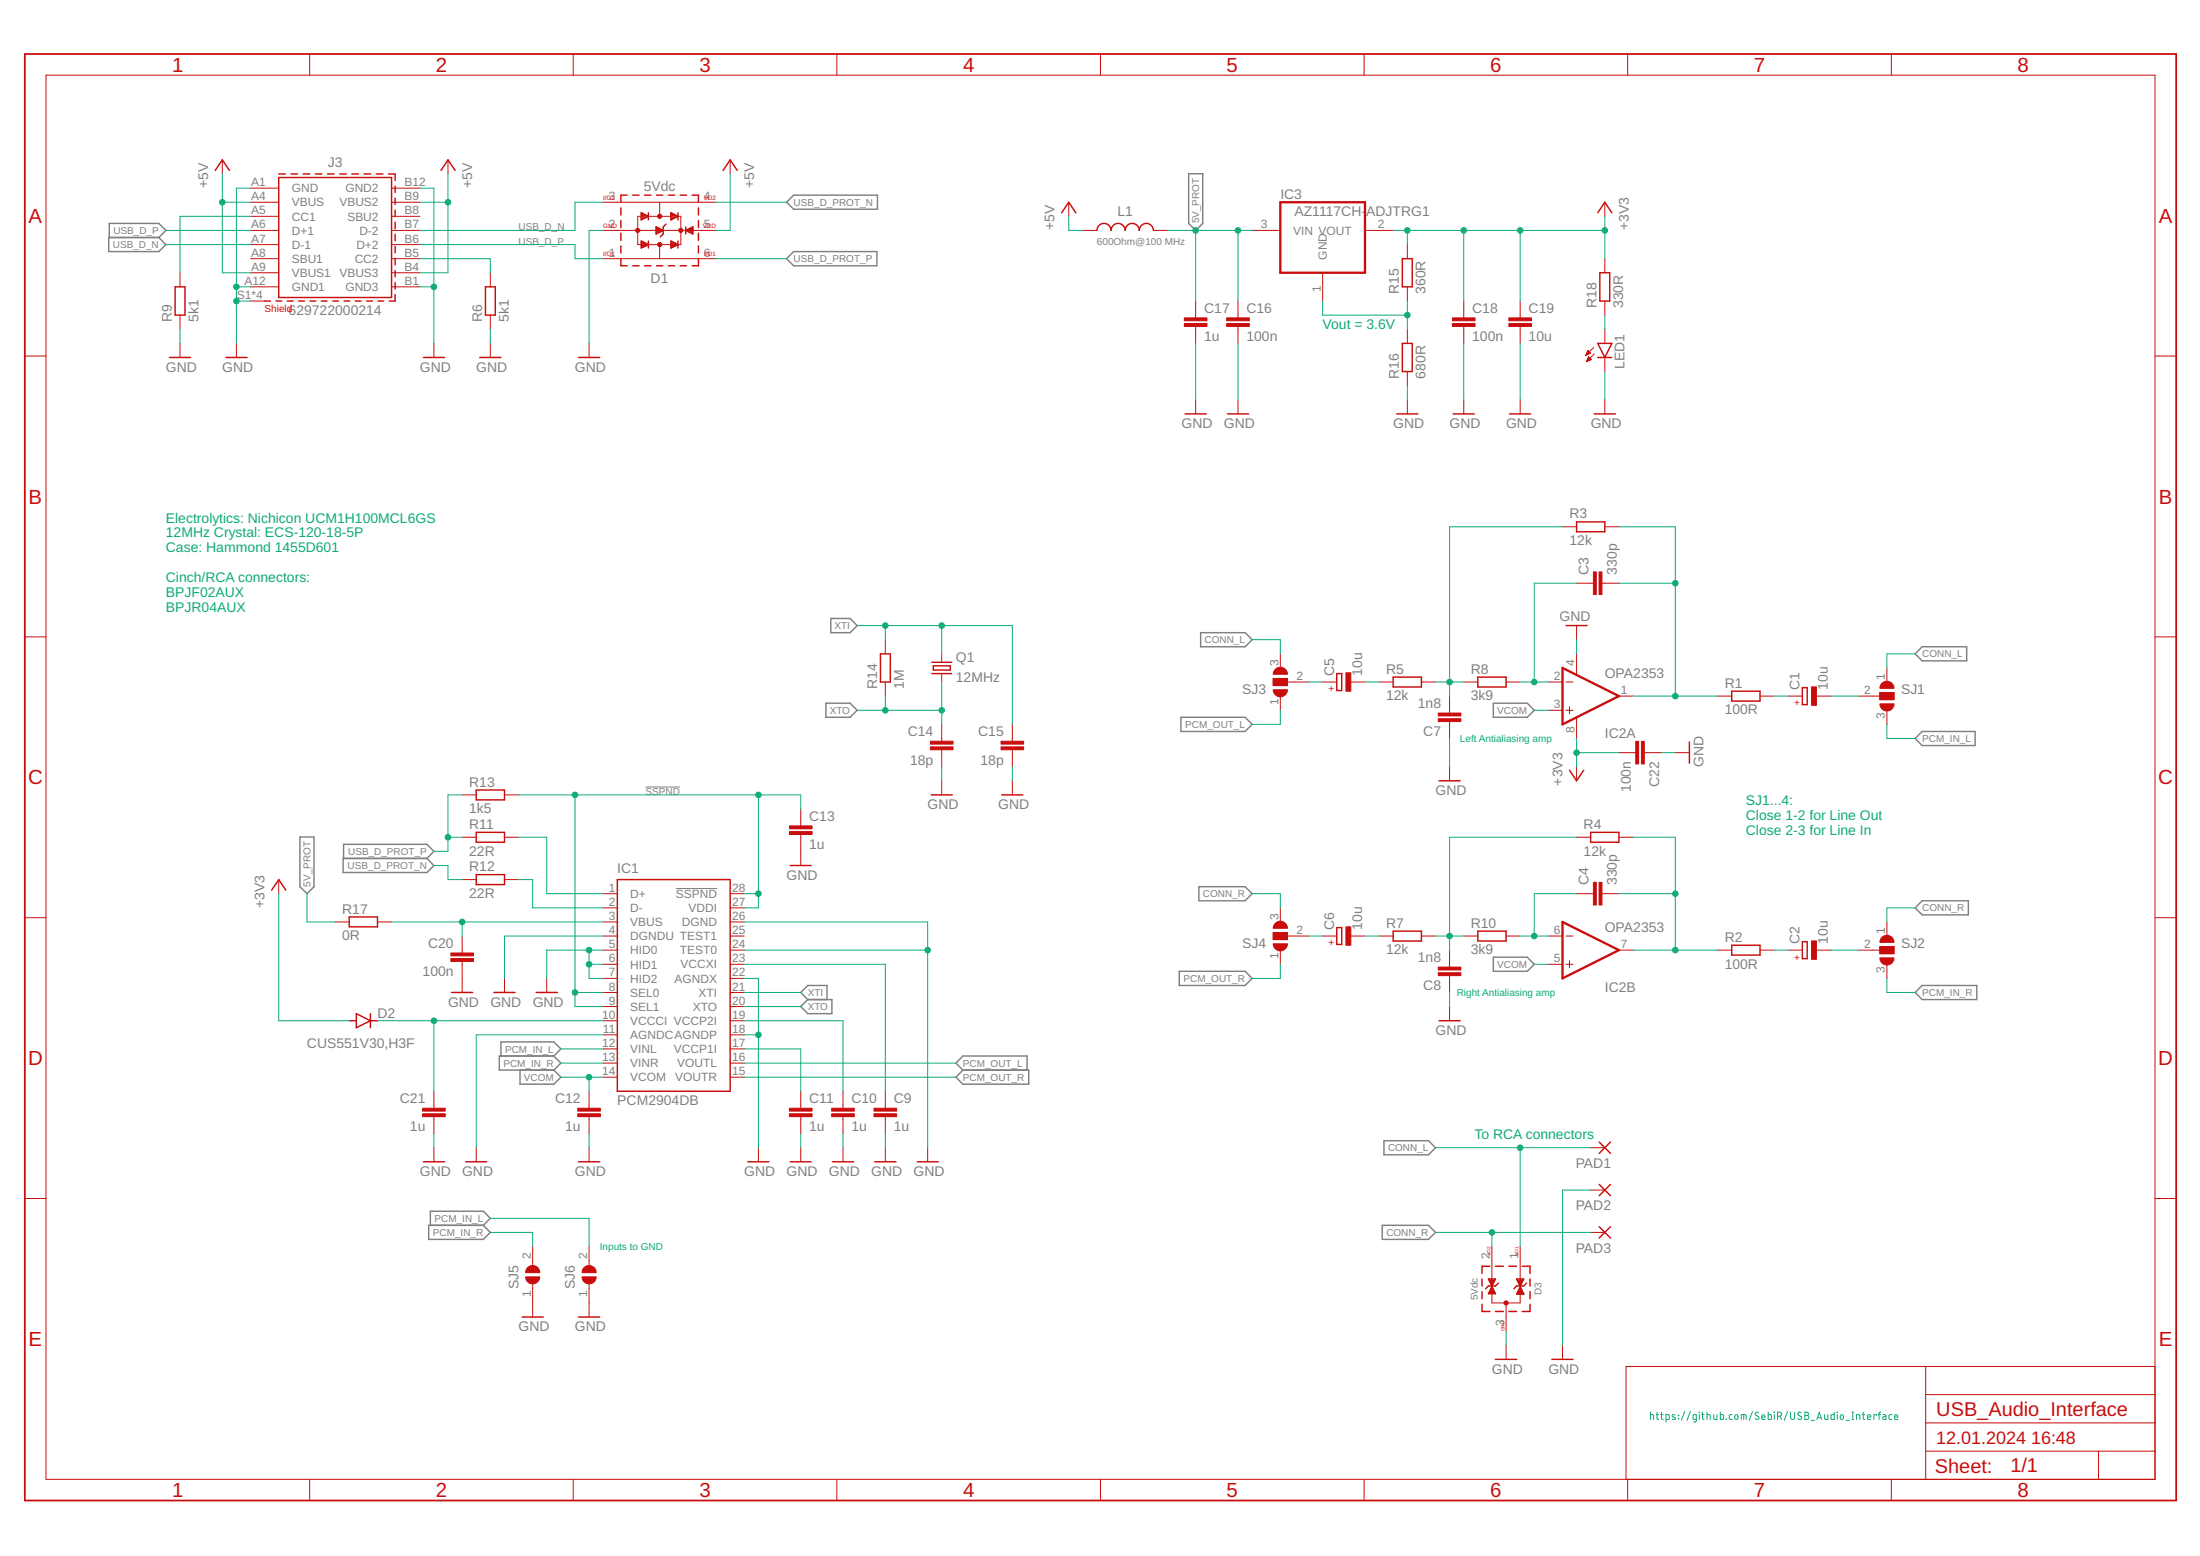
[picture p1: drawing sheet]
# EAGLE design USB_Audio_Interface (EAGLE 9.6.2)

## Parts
C1  10u  CPOL-EUUD-4X5,8  [UD-4X5,8_NICHICON]
C2  10u  CPOL-EUUD-4X5,8  [UD-4X5,8_NICHICON]
C3  330p  C-EUC0603  [C0603]
C4  330p  C-EUC0603  [C0603]
C5  10u  CPOL-EUUD-4X5,8  [UD-4X5,8_NICHICON]
C6  10u  CPOL-EUUD-4X5,8  [UD-4X5,8_NICHICON]
C7  1n8  C-EUC0603  [C0603]
C8  1n8  C-EUC0603  [C0603]
C9  1u  C-EUC0603  [C0603]
C10  1u  C-EUC0603  [C0603]
C11  1u  C-EUC0603  [C0603]
C12  1u  C-EUC0603  [C0603]
C13  1u  C-EUC0603  [C0603]
C14  18p  C-EUC0603  [C0603]
C15  18p  C-EUC0603  [C0603]
C16  100n  C-EUC0603  [C0603]
C17  1u  C-EUC0603  [C0603]
C18  100n  C-EUC0603  [C0603]
C19  10u  C-EUC0603  [C0603]
C20  100n  C-EUC0603  [C0603]
C21  1u  C-EUC0603  [C0603]
C22  100n  C-EUC0603  [C0603]
D1  82400102 5V  WE-TVS-HS_SOT23-6L_82400102  [WE-TVS_SOT23-6L]
D2  CUS551V30,H3F  DIODE-SOD323-R  [SOD323-R]
D3  824022 5V  WE-TVS_SOT23-3L_824022  [WE-TVS_SOT23-3L]
IC1  PCM2904DB  [SSOP28DB]
IC2  OPA2353  OPA2340U  [SO08]
IC3  AZ1117CH-ADJTRG1  REG1117  [SOT223]
J3  629722000214  [629722000214]
L1  742792651  WE-CBF_0603_742792651_HC  [WE-CBF_0603_W2.6]
LED1  LEDMICRO-SIDELED  [MICRO-SIDELED]
PAD1  2,15/1,0  [2,15/1,0]
PAD2  2,15/1,0  [2,15/1,0]
PAD3  2,15/1,0  [2,15/1,0]
Q1  12MHz  CRYSTALHC49UP  [HC49UP]
R1  100R  R-EU_R0603  [R0603]
R2  100R  R-EU_R0603  [R0603]
R3  12k  R-EU_R0603  [R0603]
R4  12k  R-EU_R0603  [R0603]
R5  12k  R-EU_R0603  [R0603]
R6  5k1  R-EU_R0603  [R0603]
R7  12k  R-EU_R0603  [R0603]
R8  3k9  R-EU_R0603  [R0603]
R9  5k1  R-EU_R0603  [R0603]
R10  3k9  R-EU_R0603  [R0603]
R11  22R  R-EU_R0603  [R0603]
R12  22R  R-EU_R0603  [R0603]
R13  1k5  R-EU_R0603  [R0603]
R14  1M  R-EU_R0603  [R0603]
R15  360R  R-EU_R0603  [R0603]
R16  680R  R-EU_R0603  [R0603]
R17  0R  R-EU_R0603  [R0603]
R18  330R  R-EU_R0603  [R0603]
SJ1  SJ2W  [SJ_2]
SJ2  SJ2W  [SJ_2]
SJ3  SJ2W  [SJ_2]
SJ4  SJ2W  [SJ_2]
SJ5  SJ  [SJ]
SJ6  SJ  [SJ]

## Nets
5V_PROT: C16.1 C17.1 IC3.3(VIN) L1.2 R17.1
!SSPND: C13.1 IC1.8(SEL0) IC1.9(SEL1) IC1.27(VDDI) IC1.28(!SSPND) R13.2
+3V3: C18.1 C19.1 C22.2 D2.A IC2.8(A:V+) IC3.2(VOUT) R15.2 R18.2
+5V: D1.5(VDD) J3.A4(VBUS) J3.A9(VBUS1) J3.B4(VBUS3) J3.B9(VBUS2) L1.1
CONN_L: D3.1(I/O1) PAD1.1(P) SJ1.1 SJ3.3
CONN_R: D3.2(I/O2) PAD3.1(P) SJ2.1 SJ4.3
GND: C7.1 C8.1 C9.2 C10.2 C11.2 C12.2 C13.2 C14.2 C15.2 C16.2 C17.2 C18.2 C19.2 C20.2 C21.2 C22.1 D1.2(GND) D3.3(GND) IC1.4(DGNDU) IC1.5(HID0) IC1.6(HID1) IC1.7(HID2) IC1.11(AGNDC) IC1.18(AGNDP) IC1.22(AGNDX) IC1.24(TEST0) IC1.26(DGND) IC2.4(A:V-) J3.A1(GND) J3.A12(GND1) J3.B1(GND3) J3.B12(GND2) J3.S1(SHIELD) J3.S2(SHIELD) J3.S3(SHIELD) J3.S4(SHIELD) LED1.C PAD2.1(P) R6.1 R9.1 R16.1 SJ5.1 SJ6.1
N$1: C3.2 IC2.1(A:OUT) R1.1 R3.2
N$2: J3.A5(CC1) R9.2
N$3: C4.2 IC2.7(B:OUT) R2.1 R4.2
N$4: C3.1 IC2.2(A:-IN) R8.2
N$5: J3.B5(CC2) R6.2
N$6: C7.2 R3.1 R5.2 R8.1
N$7: C5.- R5.1
N$8: C1.+ R1.2
N$9: IC3.1(GND) R15.1 R16.2
N$10: LED1.A R18.1
N$11: C2.+ R2.2
N$12: C4.1 IC2.6(B:-IN) R10.2
N$13: C8.2 R4.1 R7.2 R10.1
N$14: C6.- R7.1
N$15: C5.+ SJ3.2
N$17: C20.1 IC1.3(VBUS) R17.2
N$19: C9.1 IC1.23(VCCXI)
N$21: C11.1 IC1.17(VCCP1I)
N$22: C10.1 IC1.19(VCCP2I)
N$25: C21.1 D2.C IC1.10(VCCCI)
N$26: C6.+ SJ4.2
N$27: C1.- SJ1.2
N$28: C2.- SJ2.2
PCM_IN_L: IC1.12(VINL) SJ1.3 SJ6.2
PCM_IN_R: IC1.13(VINR) SJ2.3 SJ5.2
PCM_OUT_L: IC1.16(VOUTL) SJ3.1
PCM_OUT_R: IC1.15(VOUTR) SJ4.1
USB_D_N [USB]: D1.3(I/O2) J3.A7(D-1) J3.B7(D-2)
USB_D_P [USB]: D1.1(I/O1) J3.A6(D+1) J3.B6(D+2)
USB_D_PCM_N [USB]: IC1.2(D-) R12.2
USB_D_PCM_P [USB]: IC1.1(D+) R11.2
USB_D_PROT_N [USB]: D1.4(I/O4) R12.1
USB_D_PROT_P [USB]: D1.6(I/O3) R11.1 R13.1
VCOM: C12.1 IC1.14(VCOM) IC2.3(A:+IN) IC2.5(B:+IN)
XTI: C15.1 IC1.21(XTI) Q1.2 R14.2
XTO: C14.1 IC1.20(XTO) Q1.1 R14.1
Unconnected: IC1.25(TEST1) J3.A8(SBU1) J3.B8(SBU2)

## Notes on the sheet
- Vout = 3.6V
- Electrolytics: Nichicon UCM1H100MCL6GS
  12MHz Crystal: ECS-120-18-5P
  Case: Hammond 1455D601
  
  Cinch/RCA connectors:
  BPJF02AUX
  BPJR04AUX
- Left Antialiasing amp
- SJ1...4:
  Close 1-2 for Line Out
  Close 2-3 for Line In
- Right Antialiasing amp
- To RCA connectors
- Inputs to GND
- https://github.com/SebiR/USB_Audio_Interface
